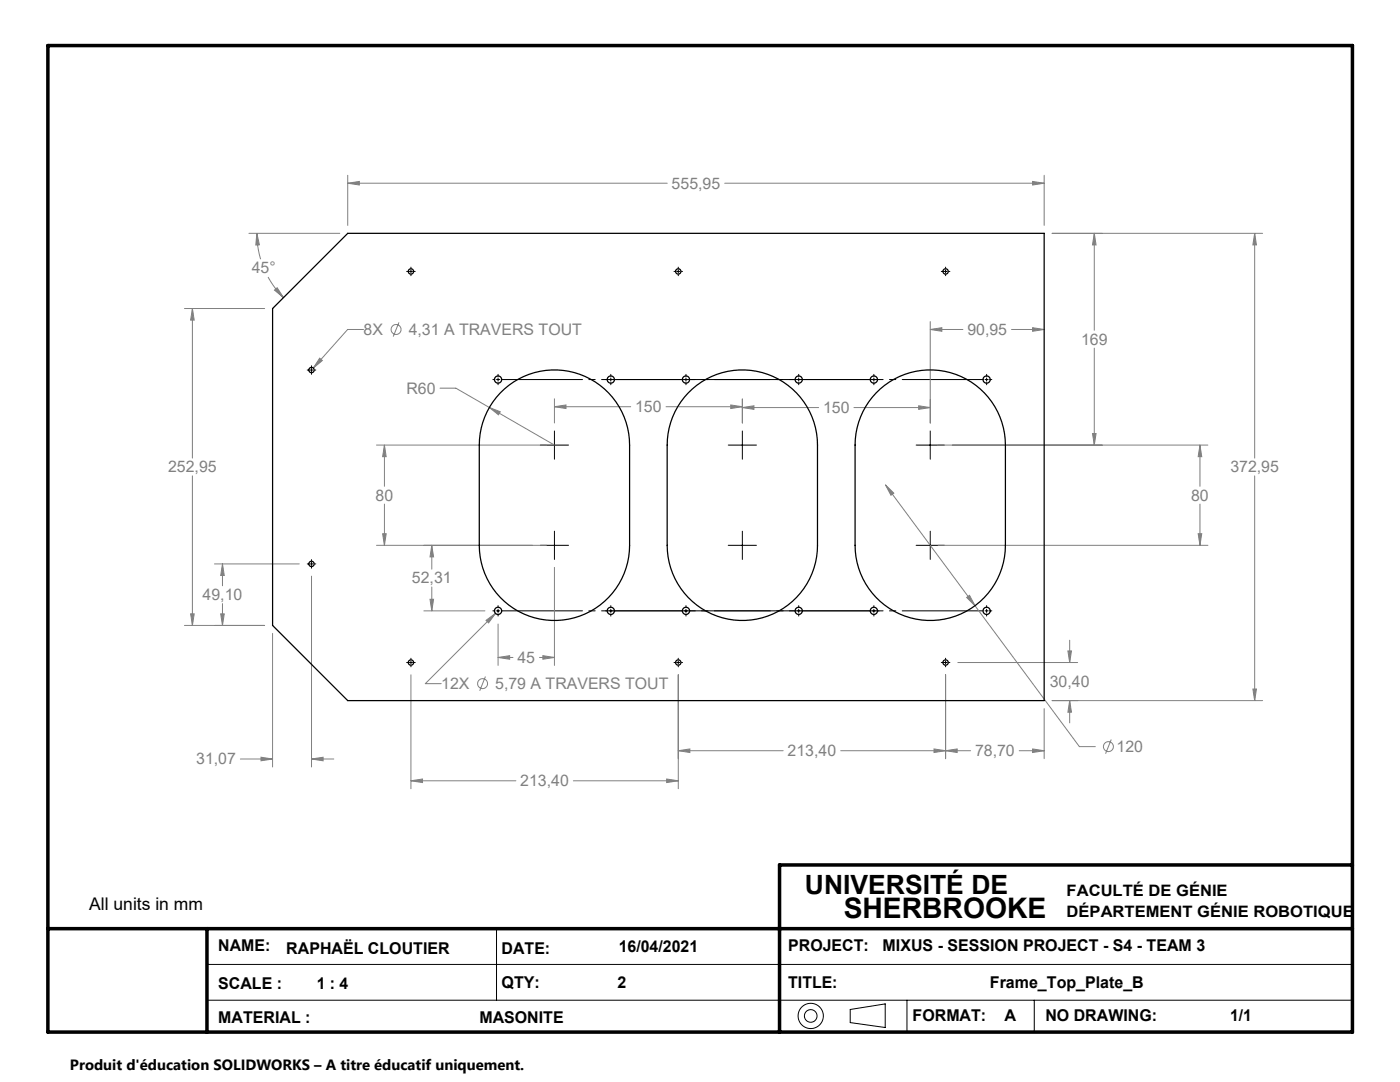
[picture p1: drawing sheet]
<svg xmlns="http://www.w3.org/2000/svg" width="279mm" height="216mm" viewBox="0 0 279 216" stroke-linecap="round" stroke-linejoin="round" font-family="sans-serif">
<g fill="none" stroke="#000" stroke-width=".2">
<path d="M81.2 54.2h.2M81.7 54.2h.6M82 53.3v.2M82 53.8v.7M82 54.8v.2M82.6 54.2h.3M134.5 54.2h.2M135 54.2h.7M135.4 53.3v.2M135.4 53.8v.7M135.4 54.8v.2M136 54.2h.2"/>
<path d="M187.9 54.2h.2M188.4 54.2h.6M188.7 53.3v.2M188.7 53.8v.7M188.7 54.8v.2M189.3 54.2h.3M61.3 73.8h.2M61.9 73.8h.6M62.2 73v.2M62.2 73.5v.7M62.2 74.5v.2M62.8 73.8h.2"/>
<path d="M98.4 75.7h.4M99.1 75.7h.6M99.4 74.7v.4M99.4 75.4v.7M99.4 76.4v.4M120.9 75.7h.4M121.6 75.7h.6M121.9 74.7v.4M121.9 75.4v.7M121.9 76.4v.4M136.6 75.7h.6M136.9 74.7v.4"/>
<path d="M136.9 75.4v.7M136.9 76.4v.4M159.1 75.7h.6M159.4 74.7v.4M159.4 75.4v.7M159.4 76.4v.4M174.1 75.7h.6M174.4 74.7v.4M174.4 75.4v.7M174.4 76.4v.4M175 75.7h.4M196.6 75.7h.6"/>
<path d="M196.9 74.7v.4M196.9 75.4v.7M196.9 76.4v.4M197.5 75.7h.4M107.8 88.8h5.7M110.7 86v5.6M145.3 88.8h5.7M148.2 86v5.6M182.8 88.8h5.7M185.6 86v5.6M61.3 112.5h.2M61.9 112.5h.6"/>
<path d="M62.2 111.7v.2M62.2 112.2v.6M62.2 113.2v.2M62.8 112.5h.2M107.8 108.8h5.7M110.7 106v5.6M145.3 108.8h5.7M148.2 106v5.6M182.8 108.8h5.7M185.6 106v5.6M81.2 132.2h.2M81.7 132.2h.6"/>
<path d="M82 131.3v.3M82 131.9v.6M82 132.8v.3M82.6 132.2h.3M98.4 121.9h.4M99.1 121.9h.6M99.4 120.8v.5M99.4 121.6v.6M99.4 122.5v.4M120.9 121.9h.4M121.6 121.9h.6M121.9 120.8v.5"/>
<path d="M121.9 121.6v.6M121.9 122.5v.4M134.5 132.2h.2M135 132.2h.7M135.4 131.3v.3M135.4 131.9v.6M135.4 132.8v.3M136 132.2h.2M136.6 121.9h.6M136.9 120.8v.5M136.9 121.6v.6M136.9 122.5v.4"/>
<path d="M159.1 121.9h.6M159.4 120.8v.5M159.4 121.6v.6M159.4 122.5v.4M174.1 121.9h.6M174.4 120.8v.5M174.4 121.6v.6M174.4 122.5v.4M175 121.9h.4M187.9 132.2h.2M188.4 132.2h.6M188.7 131.3v.3"/>
<path d="M188.7 131.9v.6M188.7 132.8v.3M189.3 132.2h.3M196.6 121.9h.6M196.9 120.8v.5M196.9 121.6v.6M196.9 122.5v.4M197.5 121.9h.4M41.3 192.4h228.6M41.3 199.6h228.6M99.1 185.3v14.3M181 199.6v6.3"/>
<path d="M206.4 199.6v6.3M169.7 201.4l7-1.1v4.7l-7-1z"/>
<circle cx="161.8" cy="202.7" r="2.52"/>
<circle cx="161.8" cy="202.7" r="1.26"/>
</g>
<path d="M9.6 9.1h260.3v196.8h-260.3zM269.9 172.6h-114.3v33.3M9.6 185.3h260.3M41.3 185.3v20.6" fill="none" stroke="#000" stroke-width=".7"/>
<g fill="none" stroke="#808080" stroke-width=".2">
<path d="M69.4 35v10M69.4 36.6h63.8M69.4 36.6l2.3-.4v.7zM144.6 36.6h63.8M206.1 36.2l2.3 .4-2.3 .3zM208.4 35v10M49.7 46.6h18.1M51.3 46.6l.5 2.2-.7 .1zM51.3 46.6a18.1 18.1 0 0 0 .7 5.1M53.5 55.3a18.1 18.1 0 0 0 3.1 4.1M54.8 57.9l.5-.5 1.3 2zM210 46.6h42"/>
<path d="M218.4 46.6v19.3M218.4 46.6l.3 2.3h-.7zM250.4 46.6l.4 2.3h-.8zM250.4 46.6v44.8M36.8 61.6h16M38.4 61.6l.4 2.3h-.8zM38.4 61.6v29.8M63.8 71.5l.5 .4-1.8 1.5zM72.6 65.7h-3.2l-6.9 7.7M79.6 64.3l-1.1 2.9M87.8 77.5h3.2l19.7 11.3M110.7 79.6v4.8"/>
<path d="M148.1 79.6v4.8M185.6 65.7h6.6M185.6 64.2v20.2M185.7 65.7l2.3-.3v.7zM201.9 65.7h6.5M206.1 65.4l2.3 .3-2.3 .4zM218.4 69.5v19.3M38.4 95v29.8M75.1 88.8h34M76.7 88.8l.4 2.3h-.7zM76.7 88.8v8.2M97.7 81.3l2.1 .9-.3 .6z"/>
<path d="M110.6 81.2l2.4-.4v.7zM110.7 81.2h15.2M132.9 81.2h15.2M145.8 80.8l2.3 .4-2.3 .3zM148.1 81.3l2.4-.3v.7zM148.1 81.3h15.3M170.4 81.3h15.2M176.7 96.8l1.7 1.6-.6 .4zM176.7 96.8l17.9 24.1M183.3 81l2.4 .3-2.4 .4zM187.2 88.8h53.9M218 86.5h.7l-.3 2.3z"/>
<path d="M239.5 88.8l.3 2.3h-.7zM239.5 88.8v8.2M250.4 95v44.8M42.8 112.5h16.9M44.4 112.5l.4 2.3h-.8zM44.4 112.5v4.4M62.2 115v38M75.1 108.8h34M76.4 106.5h.7l-.4 2.3zM76.7 100.6v8.2M85.8 119.6h.7l-.3 2.3zM86.2 108.8l.3 2.3h-.7z"/>
<path d="M86.2 108.8v4.8M86.2 117.1v4.8M110.7 113.2v19.6M187.2 108.8h53.9M192.9 119.2l.6-.4 1.1 2.1zM239.1 106.5h.7l-.3 2.3zM239.5 100.6v8.2M36.8 124.8h16M38 122.5h.8l-.4 2.3zM44 122.5h.8l-.4 2.3zM44.4 120.4v4.4M54.4 126.4v26.6"/>
<path d="M82 134.6v22.8M84.6 121.9h12.2M96.9 135l-1.2 2.8M97 123.8l1.9-1.4-1.4 1.9zM98.9 122.4l-14 14h3.2M99.4 131.2l2.3-.4v.7zM99.4 124.5v8.3M99.4 131.2h3M107.7 131.2h3M108.3 130.8l2.3 .4-2.3 .3zM135.4 134.6v22.8M188.7 134.6v16.8"/>
<path d="M191.2 132.2h23.9M194.6 120.9l20.8 28.1h3.2M210 139.8h42M213.1 129.9h.7l-.3 2.3zM213.5 139.8l.3 2.3h-.7zM213.5 127.8v4.4M213.5 139.8v4.4M250 137.5h.8l-.4 2.3zM48 151.5h6.4M52.1 151.1l2.3 .4-2.3 .3zM62.2 151.5l2.3-.4v.7zM62.2 151.5h4.4"/>
<path d="M82 155.8l2.3-.4v.8zM82 155.8h21M114.4 155.8h21M133.1 155.4l2.3 .4-2.3 .4zM135.4 149.8l2.3-.4v.8zM135.4 149.8h20.9M167.8 149.8h25.9M186.4 149.4l2.3 .4-2.3 .4zM188.7 149.8l2.3-.4v.8zM203.4 149.8h5M206.1 149.4l2.3 .4-2.3 .4zM208.4 141.4v10"/>
<path d="M221.8 147.6l-1.2 2.8"/>
<circle cx="79" cy="65.7" r=".99"/>
<circle cx="96.3" cy="136.4" r=".99"/>
<circle cx="221.2" cy="149" r=".99"/>
</g>
<path d="M100 75.7h36.3M122.5 75.7h36.3M137.5 75.7h36.3M160 75.7h36.3M100 121.9h36.3M122.5 121.9h36.3M137.5 121.9h36.3M160 121.9h36.3" fill="none" stroke="#000" stroke-width=".2" stroke-dasharray="30.5 1.3 1.3 1.3" stroke-dashoffset="14.3"/>
<path d="M250 137.5h.8l-.4 2.3zM250.4 46.6l.4 2.3h-.8zM239.5 88.8l.3 2.3h-.7zM239.1 106.5h.7l-.3 2.3zM176.7 96.8l1.1 2 .6-.4zM192.9 119.2l1.7 1.7-1.1-2.1zM188.7 149.8l2.3-.4v.8zM206.1 149.4l2.3 .4-2.3 .4zM186.4 149.4l2.3 .4-2.3 .4zM135.4 149.8l2.3-.4v.8zM82 155.8l2.3-.4v.8zM133.1 155.4l2.3 .4-2.3 .4zM213.1 129.9h.7l-.3 2.3zM213.5 139.8l.3 2.3h-.7zM206.1 36.2l2.3 .4-2.3 .3zM69.4 36.6l2.3-.4v.7zM38.4 61.6l.4 2.3h-.8zM38 122.5h.8l-.4 2.3zM51.3 46.6l.5 2.2-.7 .1zM54.8 57.9l.5-.5 1.3 2zM62.2 151.5l2.3-.4v.7zM52.1 151.1l2.3 .4-2.3 .3zM44.4 112.5l.4 2.3h-.8zM44 122.5h.8l-.4 2.3zM63.8 71.5l-1.3 1.9 1.8-1.5zM76.7 88.8l.4 2.3h-.7zM76.4 106.5h.7l-.4 2.3zM108.3 130.8l2.3 .4-2.3 .3zM99.4 131.2l2.3-.4v.7zM86.2 108.8l.3 2.3h-.7zM85.8 119.6h.7l-.3 2.3zM97 123.8l.5 .5 1.4-1.9zM97.7 81.3l1.8 1.5 .3-.6zM183.3 81l2.4 .3-2.4 .4zM148.1 81.3l2.4-.3v.7zM145.8 80.8l2.3 .4-2.3 .3zM110.6 81.2l2.4-.4v.7zM185.7 65.7l2.3-.3v.7zM206.1 65.4l2.3 .3-2.3 .4zM218.4 46.6l.3 2.3h-.7zM218 86.5h.7l-.3 2.3z" fill="#808080"/>
<g fill="none" stroke="#000" stroke-width=".25">
<path d="M54.4 61.6l15-15h139v93.2h-139l-15-15zM99.8 78.4a15 15 0 0 1 16.5-3.5 15 15 0 0 1 9.3 13.9v20a15 15 0 0 1-15 15 15 15 0 0 1-14.9-15v-20a15 15 0 0 1 4.1-10.4zM137.3 78.4a15 15 0 0 1 16.5-3.5 15 15 0 0 1 9.3 13.9v20a15 15 0 0 1-15 15 15 15 0 0 1-15-15v-20a15 15 0 0 1 4.2-10.4zM174.8 78.4a15 15 0 0 1 16.5-3.5 15 15 0 0 1 9.4 13.9v20a15 15 0 0 1-15 15 15 15 0 0 1-15.1-15v-20a15 15 0 0 1 4.2-10.4z"/>
<circle cx="82" cy="54.2" r=".54"/>
<circle cx="135.4" cy="54.2" r=".54"/>
<circle cx="188.7" cy="54.2" r=".54"/>
<circle cx="62.2" cy="73.8" r=".54"/>
<circle cx="99.4" cy="75.7" r=".72"/>
<circle cx="121.9" cy="75.7" r=".72"/>
<circle cx="136.9" cy="75.7" r=".72"/>
<circle cx="159.4" cy="75.7" r=".72"/>
<circle cx="174.4" cy="75.7" r=".72"/>
<circle cx="196.9" cy="75.7" r=".72"/>
<circle cx="62.2" cy="112.5" r=".54"/>
<circle cx="82" cy="132.2" r=".54"/>
<circle cx="99.4" cy="121.9" r=".72"/>
<circle cx="121.9" cy="121.9" r=".72"/>
<circle cx="135.4" cy="132.2" r=".54"/>
<circle cx="136.9" cy="121.9" r=".72"/>
<circle cx="159.4" cy="121.9" r=".72"/>
<circle cx="174.4" cy="121.9" r=".72"/>
<circle cx="188.7" cy="132.2" r=".54"/>
<circle cx="196.9" cy="121.9" r=".72"/>
</g>
<text font-size="5.6" x="168.4" y="183.2">SHERBROOKE</text>
<text font-size="5.3" x="160.6" y="178.4">UNIVERSITÉ DE</text>
<text font-size="3.5" x="17.8" y="181.7">All units in mm</text>
<g font-size="3.2" fill="#808080">
<text x="134" y="37.6">555,95</text>
<text x="50.2" y="54.6">45°</text>
<text x="72.6" y="66.8">8X</text>
<text x="81.6" y="66.8">4,31 A TRAVERS TOUT</text>
<text x="193.1" y="66.8">90,95</text>
<text x="215.7" y="68.7">169</text>
<text x="81.1" y="78.5">R60</text>
<text x="126.8" y="82.2">150</text>
<text x="164.3" y="82.4">150</text>
<text x="33.6" y="94.2">252,95</text>
<text x="245.5" y="94.2">372,95</text>
<text x="75" y="99.9">80</text>
<text x="237.7" y="99.9">80</text>
<text x="40.4" y="119.7">49,10</text>
<text x="82.2" y="116.4">52,31</text>
<text x="88.1" y="137.5">12X</text>
<text x="98.8" y="137.5">5,79 A TRAVERS TOUT</text>
<text x="103.3" y="132.3">45</text>
<text x="209.5" y="137.1">30,40</text>
<text x="39.2" y="152.5">31,07</text>
<text x="157.2" y="150.9">213,40</text>
<text x="194.6" y="150.9">78,70</text>
<text x="222.8" y="150">120</text>
<text x="103.8" y="156.9">213,40</text>
</g>
<g font-size="3.2">
<text x="43.6" y="189.7">NAME:</text>
<text x="57.1" y="190.4">RAPHAËL CLOUTIER</text>
<text x="100.1" y="190.3">DATE:</text>
<text x="123.5" y="190">16/04/2021</text>
<text x="157.3" y="189.8">PROJECT:</text>
<text x="176.1" y="189.8">MIXUS - SESSION PROJECT - S4 - TEAM 3</text>
<text x="43.6" y="197.3">SCALE :</text>
<text x="63.2" y="197.3">1 : 4</text>
<text x="100.1" y="197.2">QTY:</text>
<text x="123.2" y="197.2">2</text>
<text x="157.3" y="197.2">TITLE:</text>
<text x="197.6" y="197.1">Frame_Top_Plate_B</text>
<text x="182.1" y="203.8">FORMAT:</text>
<text x="200.5" y="203.8">A</text>
<text x="208.6" y="203.8">NO DRAWING:</text>
<text x="245.5" y="203.7">1/1</text>
<text x="43.6" y="204">MATERIAL :</text>
<text x="95.7" y="204">MASONITE</text>
</g>
<g font-size="3.1">
<text x="212.9" y="178.8">FACULTÉ DE GÉNIE</text>
<text x="212.9" y="183.1">DÉPARTEMENT GÉNIE ROBOTIQUE</text>
</g>
<text font-size="3" x="14" y="213.5">Produit d'éducation SOLIDWORKS – A titre éducatif uniquement.</text>
</svg>
